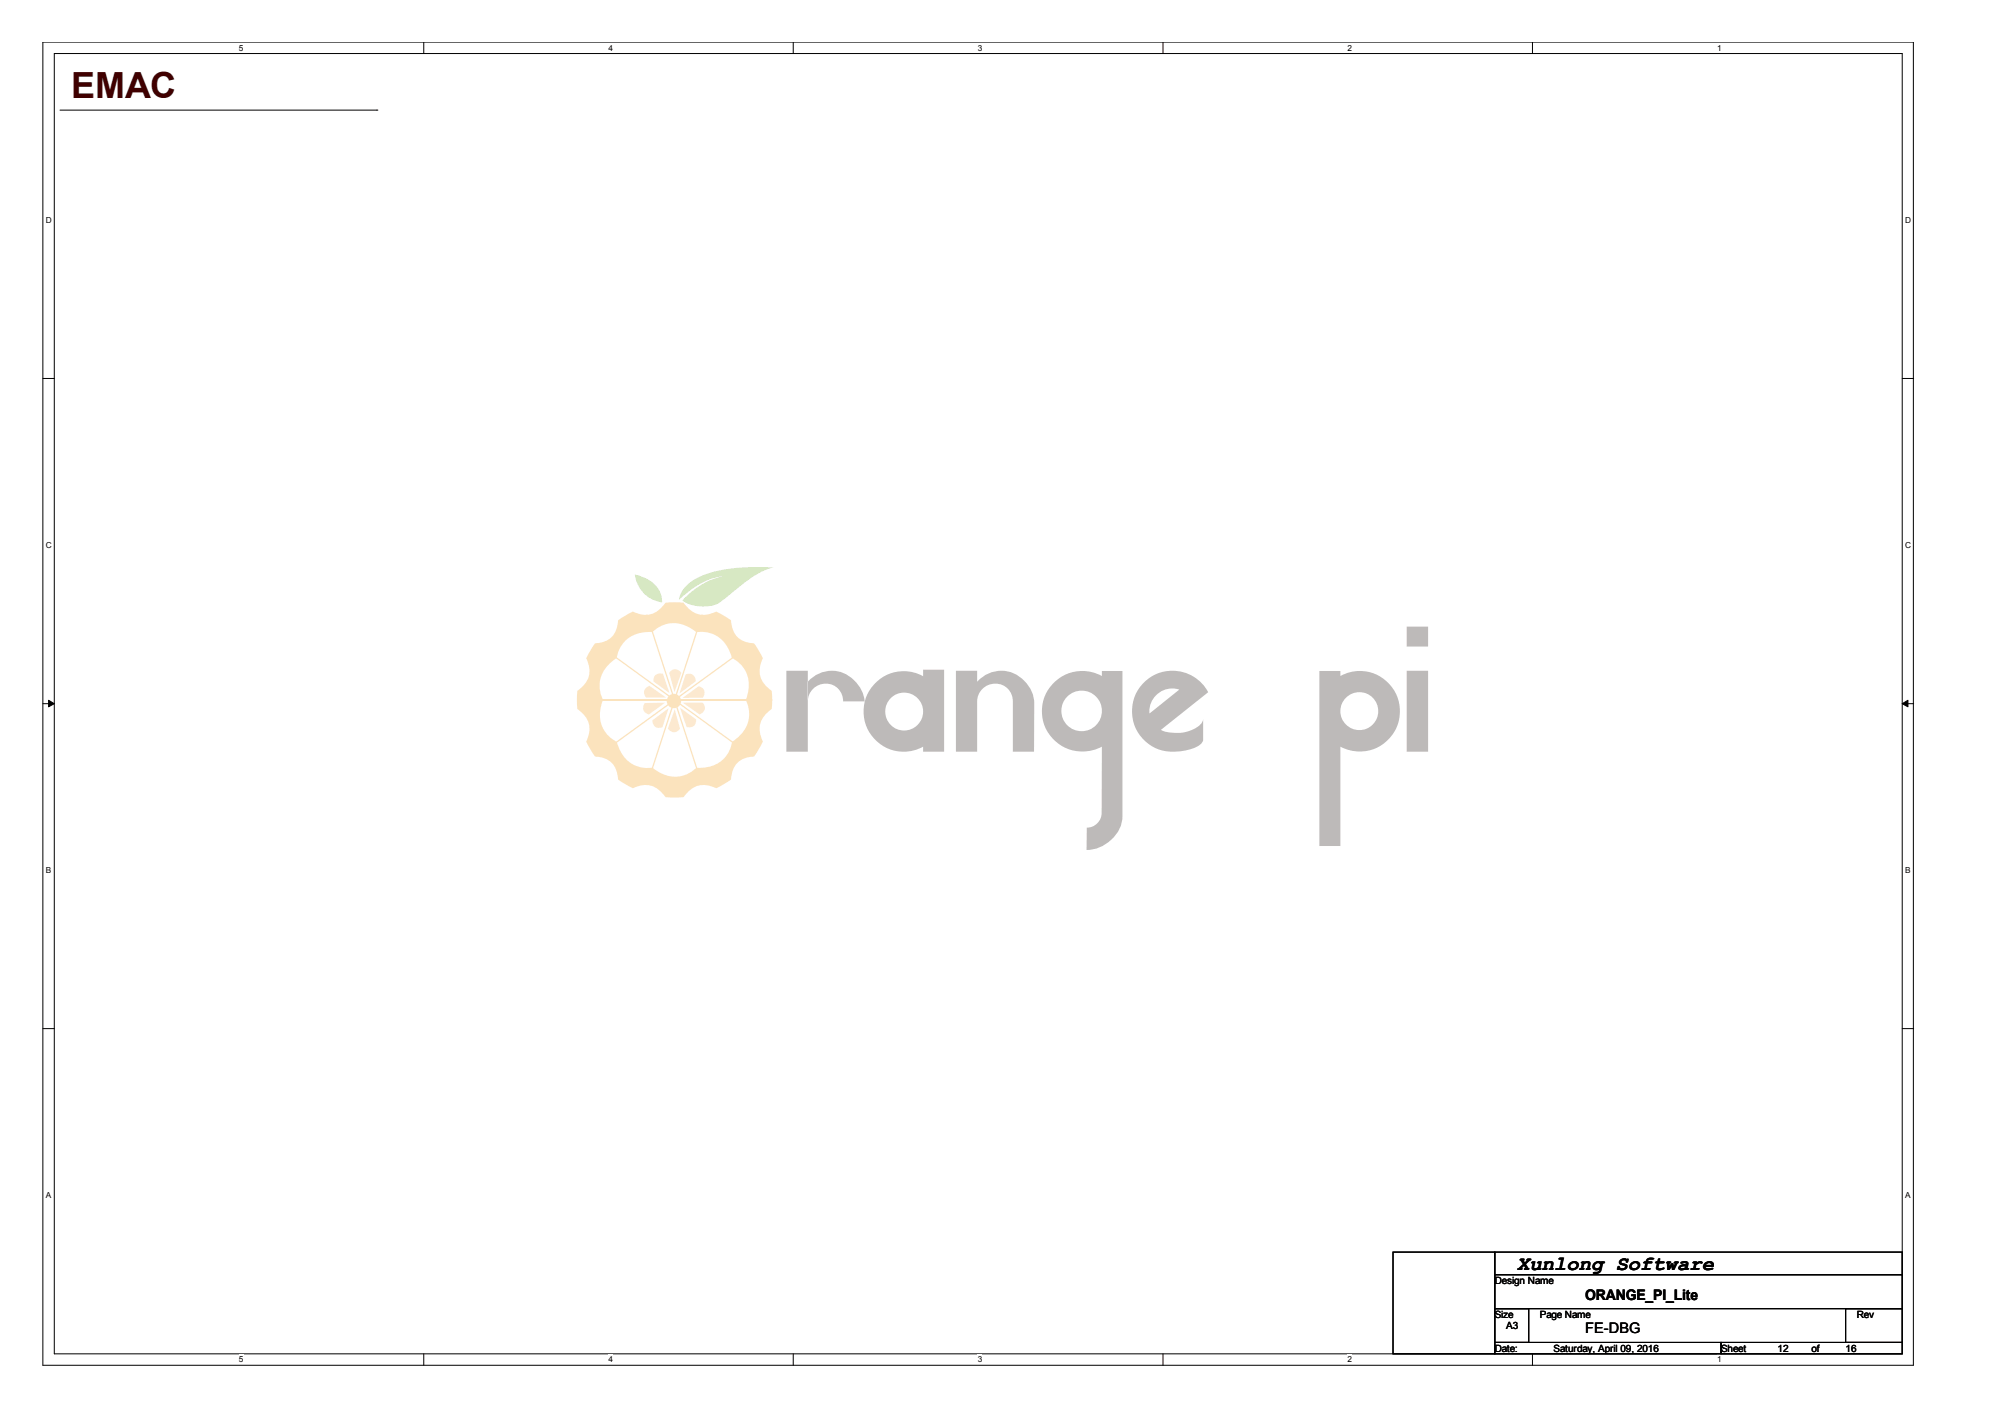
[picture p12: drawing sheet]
<svg xmlns="http://www.w3.org/2000/svg" width="297mm" height="210mm" viewBox="0 0 297 210" stroke-linecap="round" stroke-linejoin="round" font-family="sans-serif">
<path d="M6.3 6.2h277.2v196h-277.1zM8 7.9h273.8v192.6h-273.8z" fill="none" stroke="#000" stroke-width=".15"/>
<g fill="#fff">
<path d="M35.4 6.4h.6v1.4h-.6z"/>
<path d="M35.4 200.7h.6v1.4h-.6z"/>
</g>
<path d="M62.8 6.2v1.7M62.8 200.5v1.7" fill="none" stroke="#000" stroke-width=".15"/>
<g fill="#fff">
<path d="M90.1 6.4h.7v1.4h-.7z"/>
<path d="M90.1 200.7h.7v1.4h-.7z"/>
</g>
<path d="M117.5 6.2v1.7M117.5 200.5v1.7" fill="none" stroke="#000" stroke-width=".15"/>
<g fill="#fff">
<path d="M144.9 6.4h.6v1.4h-.6z"/>
<path d="M144.9 200.7h.6v1.4h-.6z"/>
</g>
<path d="M172.3 6.2v1.7M172.3 200.5v1.7" fill="none" stroke="#000" stroke-width=".15"/>
<g fill="#fff">
<path d="M199.6 6.4h.7v1.4h-.7z"/>
<path d="M199.6 200.7h.7v1.4h-.7z"/>
</g>
<path d="M227 6.2v1.7M227 200.5v1.7" fill="none" stroke="#000" stroke-width=".15"/>
<g fill="#fff">
<path d="M254.4 6.4h.6v1.4h-.6z"/>
<path d="M254.4 200.7h.6v1.4h-.6z"/>
<path d="M6.8 31.9h.8v1.4h-.8z"/>
<path d="M282.2 31.9h.9v1.4h-.9z"/>
<path d="M6.8 80.1h.8v1.4h-.8z"/>
<path d="M282.2 80.1h.9v1.4h-.9z"/>
</g>
<path d="M6.3 56.1h1.7M281.8 56.1h1.7" fill="none" stroke="#000" stroke-width=".15"/>
<g fill="#fff">
<path d="M6.8 128.2h.7v1.4h-.7z"/>
<path d="M282.2 128.2h.8v1.4h-.8z"/>
</g>
<path d="M6.3 104.2h1.7M7.2 103.7l.8 .5-.8 .5zM281.8 104.2h1.7M281.8 104.2l.9-.5v1z" fill="none" stroke="#000" stroke-width=".15"/>
<path d="M7.2 103.7l.8 .5-.8 .5zM281.8 104.2l.9-.5v1z" fill="#000"/>
<g fill="#fff">
<path d="M6.8 176.4h.7v1.4h-.7z"/>
<path d="M282.2 176.4h.8v1.4h-.8z"/>
</g>
<path d="M8.9 16.3h46.9M55.8 16.3h.1M6.3 152.4h1.7M281.8 152.4h1.7M206.4 185.5h15v15h-15zM221.4 185.5h60.4v3.3h-60.4zM221.4 188.8h60.4v5.1h-60.4zM221.4 193.9h5.1v5h-5.1zM221.4 198.9h33.6v1.6h-33.6zM255 198.9h26.8v1.6h-26.8zM273.4 193.9h8.4v5h-8.4z" fill="none" stroke="#000" stroke-width=".15"/>
<g fill="#7bb537">
<path d="M101.7 86.7a8.7 8.7 0 0 1 4-2 29.6 29.6 0 0 1 8.9-.6 14.6 14.6 0 0 0-5.7 3.3l-.8 .7a5.7 5.7 0 0 1-3 1.7 5.6 5.6 0 0 1-4-.9 11.1 11.1 0 0 1 6.8-3.6 9.7 9.7 0 0 0-6.1 2.5l-1.2 1v-.3a3.7 3.7 0 0 1 1.1-1.8z"/>
<path d="M94 85.1a5.2 5.2 0 0 1 3.8 2.6l.2 .6 .1 .9a4.7 4.7 0 0 1-4.1-4.1z"/>
</g>
<path d="M88.1 95.3a3.3 3.3 0 0 0 3.5-3.4l2.2-1.3a3.5 3.5 0 0 0 4.8-1.3h2.7a3.5 3.5 0 0 0 4.8 1.3l2.2 1.3a3.3 3.3 0 0 0 3.4 3.4l1.3 2.2a3.5 3.5 0 0 0 1.3 4.8v2.7a3.5 3.5 0 0 0-1.3 4.9l-1.3 2.1a3.3 3.3 0 0 0-3.4 3.5l-2.2 1.3a3.5 3.5 0 0 0-4.8 1.3h-2.7a3.5 3.5 0 0 0-4.8-1.3l-2.2-1.3a3.3 3.3 0 0 0-3.5-3.5l-1.3-2.1a3.5 3.5 0 0 0-1.3-4.9v-2.7a3.5 3.5 0 0 0 1.3-4.8z" fill="#f4a424"/>
<g fill="#fff">
<path d="M99.9 103.7l8.6-6.2a4.4 4.4 0 0 1 2.4 4.8l-.4 1.4z"/>
<path d="M103.1 93.7a4.4 4.4 0 0 1 4.8 2.4l.5 1.4-8.5 6.2z"/>
<path d="M96.7 93.6a4.4 4.4 0 0 1 5.2-.8l1.3 .8-3.3 10.1-3.3-10z"/>
<path d="M92.4 95.1a5 5 0 0 1 4.2-1.5l3.3 10.1-8.5-6.2v-.2a4.7 4.7 0 0 1 1-2.2z"/>
<path d="M90.2 98.4l1.2-.9 8.5 6.2h-10.6a4.4 4.4 0 0 1 .9-5.3z"/>
<path d="M89.3 103.7h10.6l-8.5 6.2a4.4 4.4 0 0 1-2.5-4.8z"/>
<path d="M91.4 109.9l8.5-6.2-3.2 10a4.4 4.4 0 0 1-4.8-2.5z"/>
<path d="M99.9 103.7l3.3 10a4.4 4.4 0 0 1-5.3 .8l-1.2-.8z"/>
<path d="M99.9 103.7l8.6 6.2a4.4 4.4 0 0 1-3.9 3.8h-1.4z"/>
<path d="M99.9 103.7h10.6a4.4 4.4 0 0 1-.9 5.3l-1.1 .9z"/>
</g>
<g fill="#f4a424">
<path d="M88.2 112.1l23.4-17 .1 .2-23.4 17z"/>
<circle cx="99.8" cy="103.8" r="1.06"/>
</g>
<path d="M85.5 103.7h28.9" fill="none" stroke="#f4a424" stroke-width=".18"/>
<g fill="#f4a424">
<path d="M104.3 89.9l.2 .1-8.9 27.5-.2-.1z"/>
<path d="M95.4 90l.1-.1 9 27.5-.2 .1z"/>
<path d="M88.3 95.1l23.4 17-.1 .2-23.4-17z"/>
</g>
<g fill="#f5b664">
<path d="M99.1 99.7l.5-.5a1.08 1.08 0 0 1 1.3 .5l-1 2.8z"/>
<path d="M97.1 100a1.37 1.37 0 0 1 1.1-.2l1 2.9-2.4-1.8 .1-.6z"/>
<path d="M95.6 102l.6-.4 2.5 1.7h-3l-.3-.5v-.5z"/>
<path d="M95.5 104.1h3l-2.4 1.7-.5-.2a1.08 1.08 0 0 1-.1-1.5z"/>
<path d="M96.6 106.7l2.5-1.8-1 2.8-.6 .1a1.08 1.08 0 0 1-.9-1.1z"/>
<path d="M100 105.1l.7 2.8-.4 .5a1.08 1.08 0 0 1-1.4-.5z"/>
<path d="M100.7 104.8l2.4 1.8-.1 .6a1.08 1.08 0 0 1-1.3 .5z"/>
<path d="M101.2 104.1h2.9l.3 .5a1.08 1.08 0 0 1-.8 1.2z"/>
<path d="M101.1 103.4l2.4-1.8 .6 .3a1.08 1.08 0 0 1 0 1.4z"/>
<path d="M101.6 99.9l.6-.1a1.08 1.08 0 0 1 .9 1.1l-2.4 1.8z"/>
</g>
<g fill="#231916">
<path d="M141.6 99.4h3.2v1.6a4.8 4.8 0 0 1 7.8 .9 4.4 4.4 0 0 1 .6 2.3v7.2h-3.2v-7.5a2.64 2.64 0 0 0-2.6-2.6 2.64 2.64 0 0 0-2.6 2.6v7.5h-3.2z"/>
<path d="M119.7 101v2.9a2.62 2.62 0 0 1 2.6-2.6 2.62 2.62 0 0 1 2.6 2.6h3.2a4.9 4.9 0 0 0-7.5-3.7zM116.5 99.4h3.2v12h-3.2z"/>
<path d="M131.1 105.4a2.85 2.85 0 0 0 5.7 0 2.85 2.85 0 0 0-5.7 0zM129.7 101.2a5.9 5.9 0 0 1 7.1-1v-1h3.1v12.2h-3.1v-.8a6 6 0 0 1-7.7-1.6 6 6 0 0 1 .6-7.8z"/>
<path d="M157.2 105.3a3 3 0 0 0 6 0 3 3 0 0 0-6 0zM156.1 101.1a6 6 0 0 1 7.1-1v-.7h3.1v21.5a5.5 5.5 0 0 1-5.3 5v-3.3a2.22 2.22 0 0 0 2.2-2.2v-9.8a6 6 0 0 1-7.6-1.6 6 6 0 0 1 .5-7.9z"/>
<path d="M171.3 103a3.2 3.2 0 0 0-1 2.7l4.4-3.6a3.4 3.4 0 0 0-3.4 .9zM169.5 101.1a6 6 0 0 1 9.5 1.4l-7 5.6a5.5 5.5 0 0 0 6-.9l.2-.7v3.1a2.5 2.5 0 0 1-1.9 1.4 6.7 6.7 0 0 1-7.3-1.9 6 6 0 0 1 .5-8z"/>
<path d="M198.6 105.3a2.81 2.81 0 0 0 5.6 0 2.81 2.81 0 0 0-5.6 0zM195.5 99.4h3.1v.7a6 6 0 0 1 8.8 5.3 6 6 0 0 1-8.8 5.2v14.7h-3.1z"/>
<path d="M208.4 99.4v12h3.2v-12zM208.4 92.8h3.2v3h-3.2z"/>
</g>
<text font-size="5.3" fill="#400000" x="10.5" y="14.5">EMAC</text>
<text font-size="3" x="224.8" y="188.1">Xunlong Software</text>
<g font-size="2.2">
<text x="234.9" y="197.5">FE-DBG</text>
<text x="234.9" y="192.5">ORANGE_PI_Lite</text>
</g>
<g font-size="1.5">
<text x="221.4" y="190.2">Design Name</text>
<text x="221.4" y="195.2">Size</text>
<text x="223.1" y="196.9">A3</text>
<text x="228.1" y="195.2">Page Name</text>
<text x="275.1" y="195.2">Rev</text>
<text x="221.4" y="200.2">Date:</text>
<text x="230.2" y="200.2">Saturday, April 09, 2016</text>
<text x="255" y="200.2">Sheet</text>
<text x="263.4" y="200.2">12</text>
<text x="268.4" y="200.2">of</text>
<text x="273.4" y="200.2">16</text>
</g>
<g font-size="1.2">
<text x="35.4" y="7.5">5</text>
<text x="90.1" y="7.5">4</text>
<text x="144.9" y="7.5">3</text>
<text x="199.6" y="7.5">2</text>
<text x="254.4" y="7.5">1</text>
<text x="6.8" y="33.1">D</text>
<text x="282.2" y="33.1">D</text>
<text x="6.8" y="81.2">C</text>
<text x="282.2" y="81.2">C</text>
<text x="6.8" y="129.4">B</text>
<text x="282.2" y="129.4">B</text>
<text x="6.8" y="177.5">A</text>
<text x="282.2" y="177.5">A</text>
<text x="35.4" y="201.8">5</text>
<text x="90.1" y="201.8">4</text>
<text x="144.9" y="201.8">3</text>
<text x="199.6" y="201.8">2</text>
<text x="254.4" y="201.8">1</text>
</g>
</svg>
